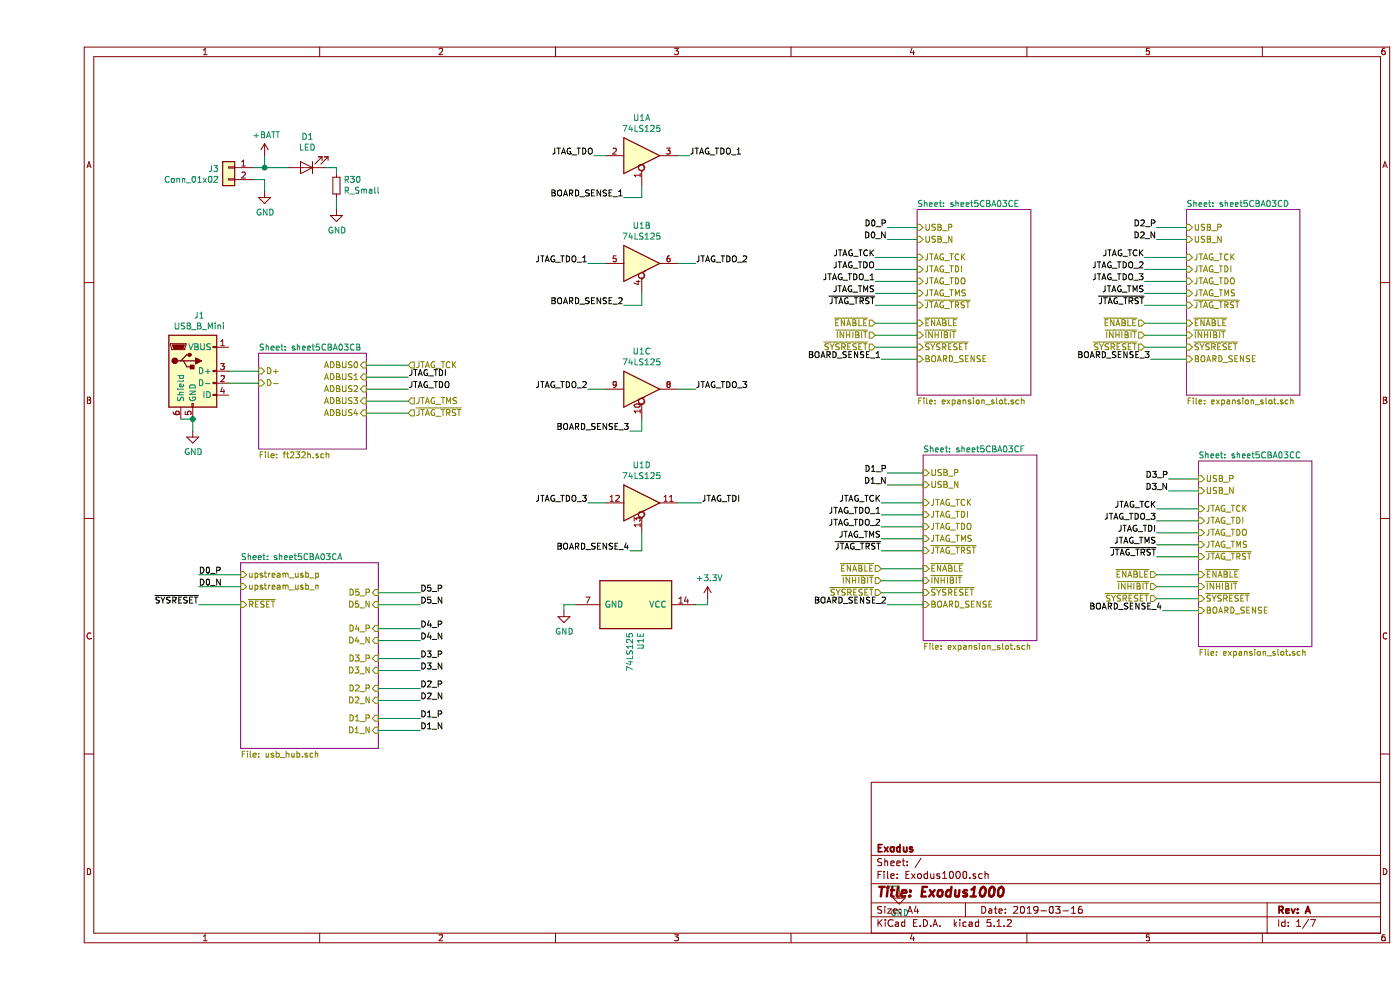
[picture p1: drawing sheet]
EESchema Schematic File Version 4
LIBS:Exodus1000-cache
EELAYER 29 0
EELAYER END
$Descr A4 11693 8268
encoding utf-8
Sheet 1 7
Title "Exodus1000"
Date "2019-03-16"
Rev "A"
Comp "Exodus"
Comment1 ""
Comment2 ""
Comment3 ""
Comment4 ""
$EndDescr
Wire Wire Line
	1800 1400 1900 1400
Wire Wire Line
	1900 1400 1900 1300
Wire Wire Line
	1800 1500 1900 1500
Wire Wire Line
	1900 1500 1900 1600
$Comp
L power:GND #PWR0149
U 1 1
P 1900 1600
F 0 "#PWR0149" H 1900 1350 50  0001 C CNN
F 1 "GND" H 1905 1427 50  0000 C CNN
F 2 "" H 1900 1600 50  0001 C CNN
F 3 "" H 1900 1600 50  0001 C CNN
	1    1900 1600
	1    0    0    -1  
$EndComp
$Comp
L power:+BATT #PWR0150
U 1 1
P 1900 1300
F 0 "#PWR0150" H 1900 1150 50  0001 C CNN
F 1 "+BATT" H 1915 1473 50  0000 C CNN
F 2 "" H 1900 1300 50  0001 C CNN
F 3 "" H 1900 1300 50  0001 C CNN
	1    1900 1300
	1    0    0    -1  
$EndComp
$Comp
L Device:LED D1
U 1 1
P 2250 1400
F 0 "D1" H 2242 1145 50  0000 C CNN
F 1 "LED" H 2242 1236 50  0000 C CNN
F 2 "LED_SMD:LED_0603_1608Metric" H 2250 1400 50  0001 C CNN
F 3 "~" H 2250 1400 50  0001 C CNN
	1    2250 1400
	-1   0    0    1   
$EndComp
Wire Wire Line
	1900 1400 2100 1400
Connection ~ 1900 1400
$Comp
L Device:R_Small R30
U 1 1
P 2500 1550
F 0 "R30" H 2441 1504 50  0000 R CNN
F 1 "R_Small" H 2441 1595 50  0000 R CNN
F 2 "Resistor_SMD:R_0603_1608Metric" H 2500 1550 50  0001 C CNN
F 3 "~" H 2500 1550 50  0001 C CNN
	1    2500 1550
	-1   0    0    1   
$EndComp
Wire Wire Line
	2400 1400 2500 1400
Wire Wire Line
	2500 1400 2500 1450
$Comp
L power:GND #PWR0184
U 1 1
P 2500 1750
F 0 "#PWR0184" H 2500 1500 50  0001 C CNN
F 1 "GND" H 2505 1577 50  0000 C CNN
F 2 "" H 2500 1750 50  0001 C CNN
F 3 "" H 2500 1750 50  0001 C CNN
	1    2500 1750
	1    0    0    -1  
$EndComp
Wire Wire Line
	2500 1650 2500 1750
$Comp
L Connector_Generic:Conn_01x02 J3
U 1 1
P 1600 1400
F 0 "J3" H 1680 1392 50  0000 L CNN
F 1 "Conn_01x02" H 1680 1301 50  0000 L CNN
F 2 "Exodus_Connectors:Anderson_PP15_1x2_RightAngle" H 1600 1400 50  0001 C CNN
F 3 "~" H 1600 1400 50  0001 C CNN
	1    1600 1400
	-1   0    0    -1  
$EndComp
$Comp
L power:GND #PWR?
U 1 1
P 1300 3600
AR Path="/5C8128A2/5CBA03D9" Ref="#PWR?"  Part="1" 
AR Path="/5CBA03D9" Ref="#PWR0101"  Part="1" 
F 0 "#PWR0101" H 1300 3350 50  0001 C CNN
F 1 "GND" H 1305 3427 50  0000 C CNN
F 2 "" H 1300 3600 50  0001 C CNN
F 3 "" H 1300 3600 50  0001 C CNN
	1    1300 3600
	1    0    0    -1  
$EndComp
Wire Wire Line
	1300 3500 1300 3600
$Comp
L Connector:USB_B_Mini J?
U 1 1
P 1300 3100
AR Path="/5C8128A2/5CBA03E0" Ref="J?"  Part="1" 
AR Path="/5CBA03E0" Ref="J1"  Part="1" 
F 0 "J1" H 1355 3567 50  0000 C CNN
F 1 "USB_B_Mini" H 1355 3476 50  0000 C CNN
F 2 "Connector_USB:USB_Mini-B_Lumberg_2486_01_Horizontal" H 1450 3050 50  0001 C CNN
F 3 "~" H 1450 3050 50  0001 C CNN
	1    1300 3100
	1    0    0    -1  
$EndComp
Wire Wire Line
	1200 3500 1300 3500
Connection ~ 1300 3500
$Sheet
S 1700 4700 1150 1550
U 5CBA03F2
F0 "sheet5CBA03CA" 50
F1 "usb_hub.sch" 50
F2 "upstream_usb_p" I L 1700 4800 50 
F3 "upstream_usb_n" I L 1700 4900 50 
F4 "~RESET" I L 1700 5050 50 
F5 "D5_P" I R 2850 4950 50 
F6 "D5_N" I R 2850 5050 50 
F7 "D4_P" I R 2850 5250 50 
F8 "D4_N" I R 2850 5350 50 
F9 "D3_P" I R 2850 5500 50 
F10 "D3_N" I R 2850 5600 50 
F11 "D2_P" I R 2850 5750 50 
F12 "D2_N" I R 2850 5850 50 
F13 "D1_P" I R 2850 6000 50 
F14 "D1_N" I R 2850 6100 50 
$EndSheet
$Sheet
S 1850 2950 900  800 
U 5CBA03FB
F0 "sheet5CBA03CB" 50
F1 "ft232h.sch" 50
F2 "D-" I L 1850 3200 50 
F3 "D+" I L 1850 3100 50 
F4 "ADBUS0" I R 2750 3050 50 
F5 "ADBUS1" I R 2750 3150 50 
F6 "ADBUS2" I R 2750 3250 50 
F7 "ADBUS3" I R 2750 3350 50 
F8 "ADBUS4" I R 2750 3450 50 
$EndSheet
Wire Wire Line
	7400 4200 7050 4200
Wire Wire Line
	2750 3150 3100 3150
Wire Wire Line
	2750 3250 3100 3250
Wire Wire Line
	2750 3350 3100 3350
Text Label 7050 4200 2    50   ~ 0
JTAG_TCK
Wire Wire Line
	2750 3450 3100 3450
Wire Wire Line
	1600 3100 1850 3100
Wire Wire Line
	1600 3200 1850 3200
$Sheet
S 9700 3850 950  1550
U 5CBA0410
F0 "sheet5CBA03CC" 50
F1 "expansion_slot.sch" 50
F2 "USB_P" I L 9700 4000 50 
F3 "USB_N" I L 9700 4100 50 
F4 "JTAG_TCK" I L 9700 4250 50 
F5 "JTAG_TDI" I L 9700 4350 50 
F6 "JTAG_TDO" I L 9700 4450 50 
F7 "JTAG_TMS" I L 9700 4550 50 
F8 "~ENABLE" I L 9700 4800 50 
F9 "~INHIBIT" I L 9700 4900 50 
F10 "BOARD_SENSE" I L 9700 5100 50 
F11 "~JTAG_TRST" I L 9700 4650 50 
F12 "~SYSRESET" I L 9700 5000 50 
$EndSheet
$Sheet
S 9600 1750 950  1550
U 5CBA041D
F0 "sheet5CBA03CD" 50
F1 "expansion_slot.sch" 50
F2 "USB_P" I L 9600 1900 50 
F3 "USB_N" I L 9600 2000 50 
F4 "JTAG_TCK" I L 9600 2150 50 
F5 "JTAG_TDI" I L 9600 2250 50 
F6 "JTAG_TDO" I L 9600 2350 50 
F7 "JTAG_TMS" I L 9600 2450 50 
F8 "~ENABLE" I L 9600 2700 50 
F9 "~INHIBIT" I L 9600 2800 50 
F10 "BOARD_SENSE" I L 9600 3000 50 
F11 "~JTAG_TRST" I L 9600 2550 50 
F12 "~SYSRESET" I L 9600 2900 50 
$EndSheet
$Sheet
S 7350 1750 950  1550
U 5CBA042A
F0 "sheet5CBA03CE" 50
F1 "expansion_slot.sch" 50
F2 "USB_P" I L 7350 1900 50 
F3 "USB_N" I L 7350 2000 50 
F4 "JTAG_TCK" I L 7350 2150 50 
F5 "JTAG_TDI" I L 7350 2250 50 
F6 "JTAG_TDO" I L 7350 2350 50 
F7 "JTAG_TMS" I L 7350 2450 50 
F8 "~ENABLE" I L 7350 2700 50 
F9 "~INHIBIT" I L 7350 2800 50 
F10 "BOARD_SENSE" I L 7350 3000 50 
F11 "~JTAG_TRST" I L 7350 2550 50 
F12 "~SYSRESET" I L 7350 2900 50 
$EndSheet
$Sheet
S 7400 3800 950  1550
U 5CBA0437
F0 "sheet5CBA03CF" 50
F1 "expansion_slot.sch" 50
F2 "USB_P" I L 7400 3950 50 
F3 "USB_N" I L 7400 4050 50 
F4 "JTAG_TCK" I L 7400 4200 50 
F5 "JTAG_TDI" I L 7400 4300 50 
F6 "JTAG_TDO" I L 7400 4400 50 
F7 "JTAG_TMS" I L 7400 4500 50 
F8 "~ENABLE" I L 7400 4750 50 
F9 "~INHIBIT" I L 7400 4850 50 
F10 "BOARD_SENSE" I L 7400 5050 50 
F11 "~JTAG_TRST" I L 7400 4600 50 
F12 "~SYSRESET" I L 7400 4950 50 
$EndSheet
Wire Wire Line
	2850 4950 3200 4950
Wire Wire Line
	2850 5050 3200 5050
Wire Wire Line
	2850 5250 3200 5250
Wire Wire Line
	2850 5350 3200 5350
Wire Wire Line
	2850 5500 3200 5500
Wire Wire Line
	2850 5600 3200 5600
Wire Wire Line
	2850 5750 3200 5750
Wire Wire Line
	2850 5850 3200 5850
Wire Wire Line
	2850 6000 3200 6000
Wire Wire Line
	2850 6100 3200 6100
Text Label 3200 4950 0    50   ~ 0
D5_P
Text Label 3200 5050 0    50   ~ 0
D5_N
Text Label 3200 5250 0    50   ~ 0
D4_P
Text Label 3200 5350 0    50   ~ 0
D4_N
Text Label 3200 5500 0    50   ~ 0
D3_P
Text Label 3200 5600 0    50   ~ 0
D3_N
Text Label 3200 5750 0    50   ~ 0
D2_P
Text Label 3200 5850 0    50   ~ 0
D2_N
Text Label 3200 6000 0    50   ~ 0
D1_P
Text Label 3200 6100 0    50   ~ 0
D1_N
Wire Wire Line
	7400 3950 7100 3950
Wire Wire Line
	7400 4050 7100 4050
Wire Wire Line
	7350 2000 7100 2000
Wire Wire Line
	7350 1900 7100 1900
Wire Wire Line
	9700 4000 9450 4000
Wire Wire Line
	9700 4100 9450 4100
Wire Wire Line
	9600 2000 9350 2000
Wire Wire Line
	9600 1900 9350 1900
Text Label 7100 1900 2    50   ~ 0
D0_P
Text Label 7100 2000 2    50   ~ 0
D0_N
Text Label 7100 3950 2    50   ~ 0
D1_P
Text Label 7100 4050 2    50   ~ 0
D1_N
Text Label 9350 1900 2    50   ~ 0
D2_P
Text Label 9350 2000 2    50   ~ 0
D2_N
Text Label 9450 4000 2    50   ~ 0
D3_P
Text Label 9450 4100 2    50   ~ 0
D3_N
Wire Wire Line
	7350 2150 7000 2150
Text Label 7000 2150 2    50   ~ 0
JTAG_TCK
Wire Wire Line
	2750 3050 3100 3050
Wire Wire Line
	9700 4250 9350 4250
Text Label 9350 4250 2    50   ~ 0
JTAG_TCK
Wire Wire Line
	9600 2150 9250 2150
Text Label 9250 2150 2    50   ~ 0
JTAG_TCK
Wire Wire Line
	7400 4500 7050 4500
Text Label 7050 4500 2    50   ~ 0
JTAG_TMS
Wire Wire Line
	7350 2450 7000 2450
Text Label 7000 2450 2    50   ~ 0
JTAG_TMS
Wire Wire Line
	9600 2450 9250 2450
Text Label 9250 2450 2    50   ~ 0
JTAG_TMS
Wire Wire Line
	9700 4550 9350 4550
Text Label 9350 4550 2    50   ~ 0
JTAG_TMS
Wire Wire Line
	7350 2250 7000 2250
Wire Wire Line
	7350 2350 7000 2350
Text Label 7000 2350 2    50   ~ 0
JTAG_TDO_1
Wire Wire Line
	7400 4300 7050 4300
Text Label 7050 4300 2    50   ~ 0
JTAG_TDO_1
Wire Wire Line
	7400 4400 7050 4400
Text Label 7050 4400 2    50   ~ 0
JTAG_TDO_2
Wire Wire Line
	9600 2250 9250 2250
Text Label 9250 2250 2    50   ~ 0
JTAG_TDO_2
Wire Wire Line
	9600 2350 9250 2350
Text Label 9250 2350 2    50   ~ 0
JTAG_TDO_3
Wire Wire Line
	9700 4350 9350 4350
Text Label 9350 4350 2    50   ~ 0
JTAG_TDO_3
Wire Wire Line
	9700 4450 9350 4450
Text Label 9350 4450 2    50   ~ 0
JTAG_TDI
$Comp
L 74xx:74LS125 U?
U 1 1
P 5050 1300
AR Path="/5C8128A2/5CBA047F" Ref="U?"  Part="1" 
AR Path="/5CBA047F" Ref="U1"  Part="1" 
F 0 "U1" H 5050 1617 50  0000 C CNN
F 1 "74LS125" H 5050 1526 50  0000 C CNN
F 2 "Package_SO:SOIC-14_3.9x8.7mm_P1.27mm" H 5050 1300 50  0001 C CNN
F 3 "http://www.ti.com/lit/gpn/sn74LS125" H 5050 1300 50  0001 C CNN
	1    5050 1300
	1    0    0    -1  
$EndComp
$Comp
L 74xx:74LS125 U?
U 2 1
P 5050 2200
AR Path="/5C8128A2/5CBA0486" Ref="U?"  Part="2" 
AR Path="/5CBA0486" Ref="U1"  Part="2" 
F 0 "U1" H 5050 2517 50  0000 C CNN
F 1 "74LS125" H 5050 2426 50  0000 C CNN
F 2 "Package_SO:SOIC-14_3.9x8.7mm_P1.27mm" H 5050 2200 50  0001 C CNN
F 3 "http://www.ti.com/lit/gpn/sn74LS125" H 5050 2200 50  0001 C CNN
	2    5050 2200
	1    0    0    -1  
$EndComp
$Comp
L 74xx:74LS125 U?
U 4 1
P 5050 4200
AR Path="/5C8128A2/5CBA048D" Ref="U?"  Part="4" 
AR Path="/5CBA048D" Ref="U1"  Part="4" 
F 0 "U1" H 5050 4517 50  0000 C CNN
F 1 "74LS125" H 5050 4426 50  0000 C CNN
F 2 "Package_SO:SOIC-14_3.9x8.7mm_P1.27mm" H 5050 4200 50  0001 C CNN
F 3 "http://www.ti.com/lit/gpn/sn74LS125" H 5050 4200 50  0001 C CNN
	4    5050 4200
	1    0    0    -1  
$EndComp
$Comp
L 74xx:74LS125 U?
U 5 1
P 5000 5050
AR Path="/5C8128A2/5CBA0494" Ref="U?"  Part="5" 
AR Path="/5CBA0494" Ref="U1"  Part="5" 
F 0 "U1" H 5230 5096 50  0000 L CNN
F 1 "74LS125" H 5230 5005 50  0000 L CNN
F 2 "Package_SO:SOIC-14_3.9x8.7mm_P1.27mm" H 5000 5050 50  0001 C CNN
F 3 "http://www.ti.com/lit/gpn/sn74LS125" H 5000 5050 50  0001 C CNN
	5    5000 5050
	0    1    1    0   
$EndComp
$Comp
L 74xx:74LS125 U?
U 3 1
P 5050 3250
AR Path="/5C8128A2/5CBA049B" Ref="U?"  Part="3" 
AR Path="/5CBA049B" Ref="U1"  Part="3" 
F 0 "U1" H 5050 3567 50  0000 C CNN
F 1 "74LS125" H 5050 3476 50  0000 C CNN
F 2 "Package_SO:SOIC-14_3.9x8.7mm_P1.27mm" H 5050 3250 50  0001 C CNN
F 3 "http://www.ti.com/lit/gpn/sn74LS125" H 5050 3250 50  0001 C CNN
	3    5050 3250
	1    0    0    -1  
$EndComp
$Comp
L power:+3.3V #PWR?
U 1 1
P 5600 5000
AR Path="/5C8128A2/5CBA04A2" Ref="#PWR?"  Part="1" 
AR Path="/5CBA04A2" Ref="#PWR0102"  Part="1" 
F 0 "#PWR0102" H 5600 4850 50  0001 C CNN
F 1 "+3.3V" H 5615 5173 50  0000 C CNN
F 2 "" H 5600 5000 50  0001 C CNN
F 3 "" H 5600 5000 50  0001 C CNN
	1    5600 5000
	1    0    0    -1  
$EndComp
Wire Wire Line
	5600 5050 5500 5050
$Comp
L power:GND #PWR?
U 1 1
P 4400 5100
AR Path="/5C8128A2/5CBA04A9" Ref="#PWR?"  Part="1" 
AR Path="/5CBA04A9" Ref="#PWR0103"  Part="1" 
F 0 "#PWR0103" H 4400 4850 50  0001 C CNN
F 1 "GND" H 4405 4927 50  0000 C CNN
F 2 "" H 4400 5100 50  0001 C CNN
F 3 "" H 4400 5100 50  0001 C CNN
	1    4400 5100
	1    0    0    -1  
$EndComp
Wire Wire Line
	4500 5050 4400 5050
Wire Wire Line
	4750 1300 4650 1300
Wire Wire Line
	5350 1300 5450 1300
Wire Wire Line
	4750 2200 4600 2200
Wire Wire Line
	5350 2200 5500 2200
Text Label 4650 1300 2    50   ~ 0
JTAG_TDO
Text Label 5450 1300 0    50   ~ 0
JTAG_TDO_1
Text Label 4600 2200 2    50   ~ 0
JTAG_TDO_1
Text Label 5500 2200 0    50   ~ 0
JTAG_TDO_2
Wire Wire Line
	4750 3250 4600 3250
Wire Wire Line
	5350 3250 5500 3250
Text Label 4600 3250 2    50   ~ 0
JTAG_TDO_2
Text Label 5500 3250 0    50   ~ 0
JTAG_TDO_3
Wire Wire Line
	4750 4200 4600 4200
Wire Wire Line
	5350 4200 5550 4200
Text Label 5550 4200 0    50   ~ 0
JTAG_TDI
Text Label 4600 4200 2    50   ~ 0
JTAG_TDO_3
Wire Wire Line
	5050 1550 5050 1650
Wire Wire Line
	5050 1650 4900 1650
Wire Wire Line
	5050 2450 5050 2550
Wire Wire Line
	5050 2550 4900 2550
Wire Wire Line
	5050 3500 5050 3600
Wire Wire Line
	5050 3600 4950 3600
Wire Wire Line
	5050 4450 5050 4600
Wire Wire Line
	5050 4600 4950 4600
Text Label 9400 5100 2    50   ~ 0
BOARD_SENSE_4
Text Label 9300 3000 2    50   ~ 0
BOARD_SENSE_3
Text Label 7050 3000 2    50   ~ 0
BOARD_SENSE_1
Text Label 7100 5050 2    50   ~ 0
BOARD_SENSE_2
Text Label 4900 1650 2    50   ~ 0
BOARD_SENSE_1
Text Label 4900 2550 2    50   ~ 0
BOARD_SENSE_2
Text Label 4950 3600 2    50   ~ 0
BOARD_SENSE_3
Text Label 4950 4600 2    50   ~ 0
BOARD_SENSE_4
Wire Wire Line
	7350 2700 7000 2700
Wire Wire Line
	7350 2800 7000 2800
Text HLabel 7000 2700 0    50   Input ~ 0
~ENABLE
Text HLabel 7050 4750 0    50   Input ~ 0
~ENABLE
Wire Wire Line
	7400 4750 7050 4750
Text HLabel 9350 4800 0    50   Input ~ 0
~ENABLE
Wire Wire Line
	9700 4800 9350 4800
Text HLabel 9250 2700 0    50   Input ~ 0
~ENABLE
Wire Wire Line
	9600 2700 9250 2700
Text HLabel 7000 2800 0    50   Input ~ 0
~INHIBIT
Wire Wire Line
	7400 4850 7050 4850
Text HLabel 7050 4850 0    50   Input ~ 0
~INHIBIT
Wire Wire Line
	9700 4900 9350 4900
Text HLabel 9350 4900 0    50   Input ~ 0
~INHIBIT
Wire Wire Line
	9600 2800 9250 2800
Text HLabel 9250 2800 0    50   Input ~ 0
~INHIBIT
Wire Wire Line
	7350 2550 7000 2550
Wire Wire Line
	9600 2550 9250 2550
Wire Wire Line
	9700 4650 9350 4650
Wire Wire Line
	7400 4600 7050 4600
Text Label 7050 4600 2    50   ~ 0
~JTAG_TRST
Text Label 9350 4650 2    50   ~ 0
~JTAG_TRST
Text Label 9250 2550 2    50   ~ 0
~JTAG_TRST
Text Label 7000 2550 2    50   ~ 0
~JTAG_TRST
Wire Wire Line
	9700 5000 9350 5000
Text HLabel 9350 5000 0    50   Input ~ 0
~SYSRESET
Wire Wire Line
	9600 2900 9250 2900
Text HLabel 9250 2900 0    50   Input ~ 0
~SYSRESET
Wire Wire Line
	7350 2900 7000 2900
Text HLabel 7000 2900 0    50   Input ~ 0
~SYSRESET
Wire Wire Line
	7400 4950 7050 4950
Text HLabel 7050 4950 0    50   Input ~ 0
~SYSRESET
Wire Wire Line
	5600 5000 5600 5050
Wire Wire Line
	4400 5050 4400 5100
Text HLabel 3100 3450 2    50   Input ~ 0
~JTAG_TRST
Text HLabel 3100 3350 2    50   Input ~ 0
JTAG_TMS
Text HLabel 3100 3050 2    50   Input ~ 0
JTAG_TCK
Wire Wire Line
	7100 5050 7400 5050
Wire Wire Line
	9400 5100 9700 5100
Wire Wire Line
	9300 3000 9600 3000
Wire Wire Line
	7050 3000 7350 3000
$Comp
L power:GND #PWR?
U 1 1
P 7200 7450
AR Path="/5C8128A2/5CBA04FC" Ref="#PWR?"  Part="1" 
AR Path="/5CBA04FC" Ref="#PWR0104"  Part="1" 
F 0 "#PWR0104" H 7200 7200 50  0001 C CNN
F 1 "GND" H 7205 7277 50  0000 C CNN
F 2 "" H 7200 7450 50  0001 C CNN
F 3 "" H 7200 7450 50  0001 C CNN
	1    7200 7450
	1    0    0    -1  
$EndComp
Wire Wire Line
	7100 7400 7200 7400
Wire Wire Line
	7200 7400 7200 7450
Text Label 7000 2250 2    50   ~ 0
JTAG_TDO
Wire Wire Line
	1700 4800 1350 4800
Wire Wire Line
	1700 4900 1350 4900
Text Label 1350 4800 0    50   ~ 0
D0_P
Text Label 1350 4900 0    50   ~ 0
D0_N
Wire Wire Line
	1700 5050 1350 5050
Text Label 1350 5050 2    50   ~ 0
~SYSRESET
Text Label 3100 3150 0    50   ~ 0
JTAG_TDI
Text Label 3100 3250 0    50   ~ 0
JTAG_TDO
$EndSCHEMATC
